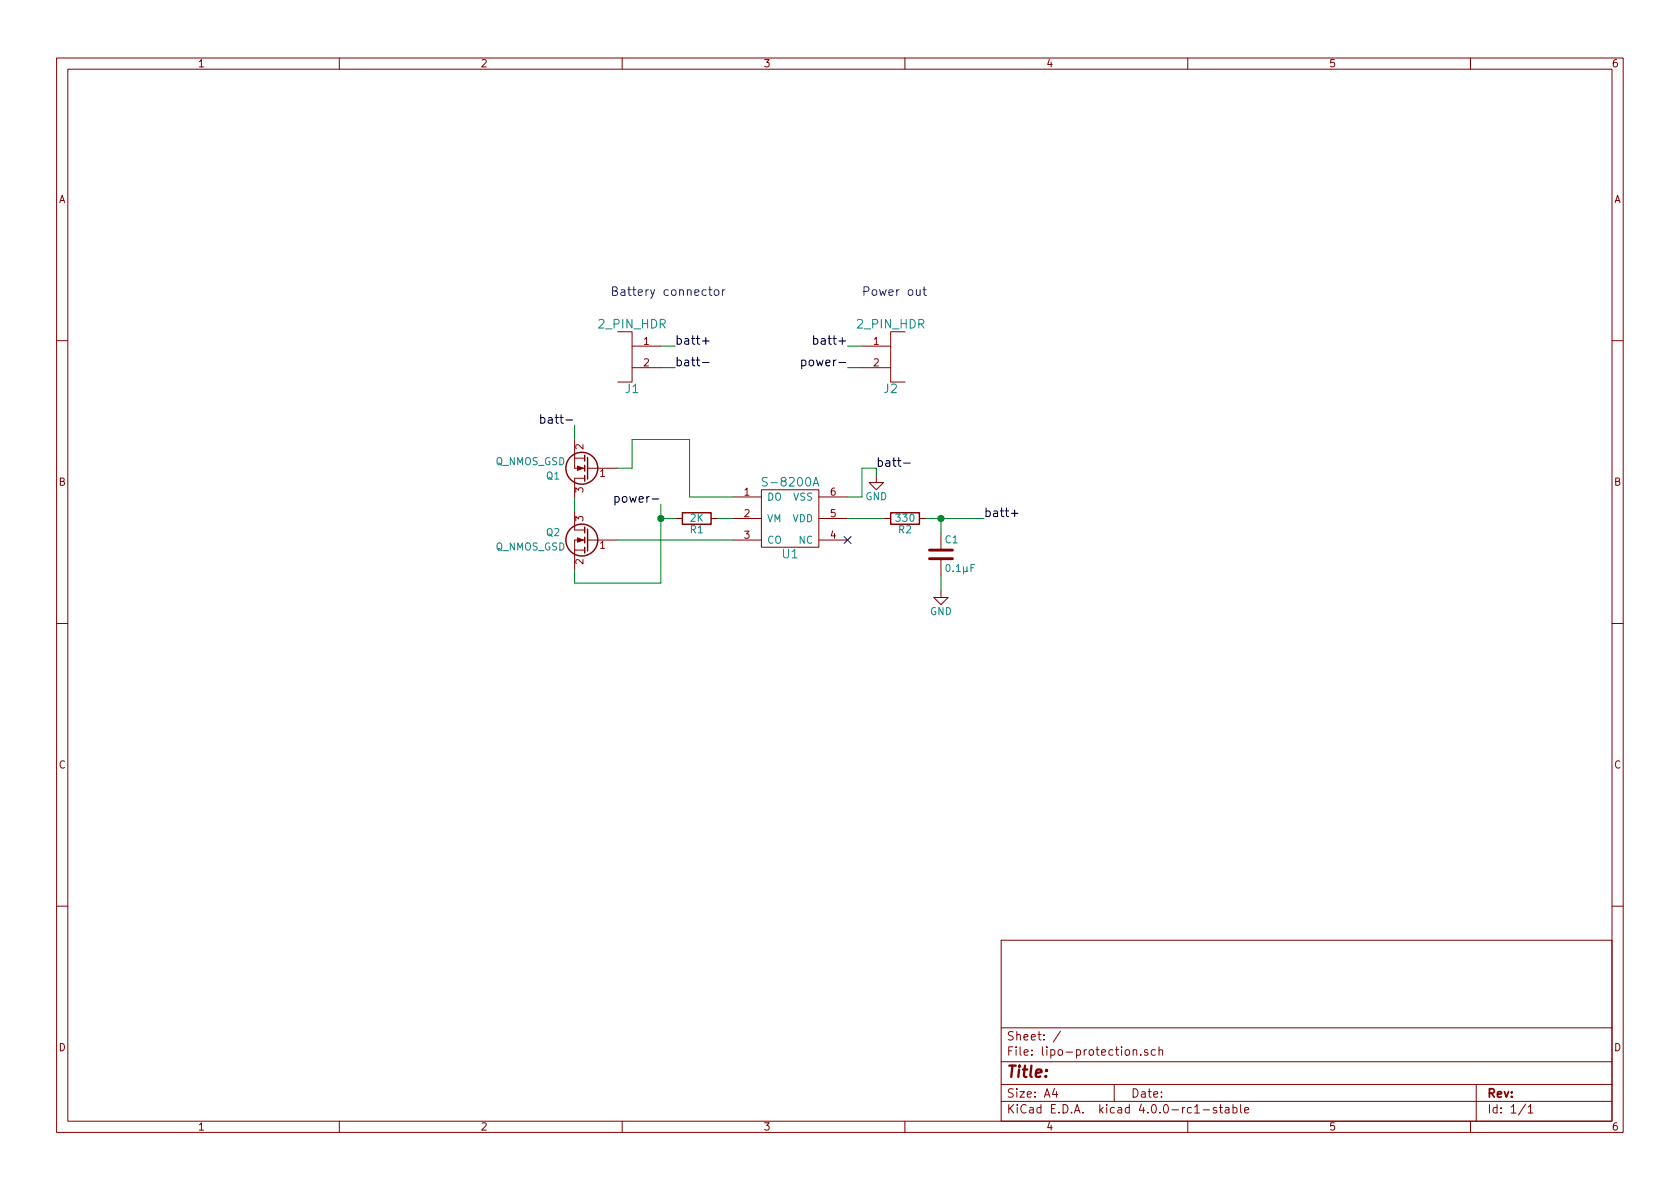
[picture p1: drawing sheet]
<svg xmlns="http://www.w3.org/2000/svg" width="297mm" height="210mm" viewBox="0 0 297 210" stroke-linecap="round" stroke-linejoin="round" font-family="sans-serif">
<g fill="none" stroke="#840000" stroke-width=".18">
<path d="M10 10.3h277v189.9h-277zM12 12.2h273v186.1h-273zM60 10.3v1.9M110 10.3v1.9M160 10.3v1.9M210 10.3v1.9M260 10.3v1.9M109.2 58.7h2.6v8.9h-2.6M160 58.7h-2.5v8.9h2.5M10 60.2h2M101.6 77.7v5.1h1.8M111.8 61.2h5"/>
<path d="M111.8 65h5M152.4 61.2h5.1M152.4 65h5.1M285 60.2h2M101.6 97.3h1.8M101.6 90.4v3.3h1.8M101.6 81h1.8M103.4 95.5h-1.8v5.1M103.4 84.6h-1.8v3.3M103.9 95.5h5.3M103.9 82.8h5.3M119.4 91.7h1.2"/>
<path d="M125.7 91.7h1.3M129.5 87.9h5.1M129.5 91.7h5.1M129.5 95.5h5.1M134.6 86.6h10.2v10.2h-10.2zM144.8 87.9h5.1M144.8 91.7h5.1M144.8 95.5h5.1M154.9 84.1v1.2h1.3l-1.3 1.3-1.2-1.3h1.2M156.2 91.7h1.3M162.6 91.7h1.2M166.4 94.2v2.8"/>
<path d="M166.4 99.1v2.7M10 110.3h2M166.4 104.4v1.3h1.2l-1.2 1.2-1.3-1.2h1.3M285 110.3h2M10 160.2h2M177 166.3h108v32h-108zM285 160.2h2M60 198.3v1.9M110 198.3v1.9M160 198.3v1.9M177 194.8h108M177 191.8h108"/>
<path d="M177 187.8h108M177 181.8h108M186.4 192.5l-.3 1h.9M186.8 193v1M187.5 182.3l-1.3 2M197 191.8v3M200.4 185.7l.2-.1 .3 .1 .1 .9M200.4 185.6v1M201.7 186.5v.1M202.9 185.7a.37 .37 0 0 0-.6 .1l.1 .2 .5 .2 .1 .1-.2 .3-.5-.1M204.3 185.7l-.5-.1-.2 .3v.6l.2 .1 .5-.1M204.9 185.7l.2-.1 .4 .1 .1 .9"/>
<path d="M204.9 185.1v1.5M210 198.3v1.9M211.2 196.8h.9M212.7 196.3h1.2M215.1 195.9a.37 .37 0 0 0-.6 .1l.1 .3 .5 .1 .1 .1-.3 .3-.4-.1M215.6 195.8h.6M215.8 195.3v1.3l.4 .2M216.7 195.9h.5l.1 .9M217.3 196.2l-.5 .1-.2 .2 .2 .3 .5-.1M218 195.9l.4-.1 .3 .3-.1 .6h-.6M218 195.3v1.5M219.4 195.3v1.3l.2 .2"/>
<path d="M220.1 196.3l.7-.1-.1-.3-.4-.1-.2 .2v.7h.6M260 198.3v1.9M261 191.8v6.5M269.7 195.2l-1.2 2M270.2 195.8l.4-.5v1.5M270.2 196.8h.8"/>
</g>
<path d="M135.7 84.5a.62 .62 0 0 0-.9 .1v.4l.8 .4v.4a.62 .62 0 0 1-.8 .1M143.8 85.9l.5-1.5 .5 1.5M143.9 85.5h.7" fill="none" stroke="#008484" stroke-width=".18"/>
<path d="M164.3 98.8h4.1M164.3 97.3h4.1" fill="none" stroke="#840000" stroke-width=".51"/>
<g fill="none" stroke="#840000" stroke-width=".25">
<path d="M103.4 80.5v1M103.4 82.3v1M103.4 84.1v1M103.4 93.2v1M103.4 95v1M103.4 96.8v1M103.9 93.6v3.8M103.9 80.9v3.8M120.6 90.7h5.1v2h-5.1zM157.5 90.7h5.1v2h-5.1z"/>
<circle cx="102.9" cy="95.5" r="2.82"/>
<circle cx="102.9" cy="82.8" r="2.82"/>
</g>
<g fill="none" stroke="#008400" stroke-width=".18">
<path d="M101.6 75.2v2.5M116.8 61.2h2.6M116.8 65h2.6M149.9 61.2h2.5M149.9 65h2.5M101.6 87.9v2.5M109.2 82.8h2.6v-5.1h10.1v10.2h7.6M109.2 95.5h20.3M116.8 91.7h2.6M116.8 89.1v14h-15.2v-2.5M127 91.7h2.5M149.9 91.7h6.3"/>
<path d="M154.9 84.1v-1.3h-2.5v5.1h-2.5M163.8 91.7h10.2M166.4 91.7v2.5M166.4 101.8v2.6"/>
</g>
<g fill="#008400" stroke="#008400" stroke-width=".25">
<circle cx="166.4" cy="91.7" r=".51"/>
<circle cx="116.8" cy="91.7" r=".51"/>
</g>
<path d="M149.3 94.9l1.2 1.2M150.5 94.9l-1.2 1.2" fill="none" stroke="#000084" stroke-width=".18"/>
<g fill="#840000" stroke="#840000" stroke-width=".18">
<path d="M102.1 95.1l1 .4-1 .4z"/>
<path d="M102.1 82.4l1 .4-1 .4z"/>
</g>
<path d="M143.9 59.9a.48 .48 0 0 1 .6 .1v.7a.48 .48 0 0 1-.6 .1M143.9 59.4v1.5M95.6 73.9a.48 .48 0 0 1 .7 .1v.7a.48 .48 0 0 1-.7 .1M95.6 73.3v1.5M124.2 60.3h1.2M124.2 64.1h1.2M141.8 63.7a.48 .48 0 0 1 .6 .1v.7a.48 .48 0 0 1-.6 .1M141.8 63.7v1.5M108.7 87.9a.48 .48 0 0 1 .7 .1v.7a.48 .48 0 0 1-.7 0M108.7 87.8v1.5M159.8 81.9h1.1M178.8 90.8h1.2" fill="none" stroke="#000" stroke-width=".18"/>
<path d="M125.3 51.2h.6M125.5 50.7v1.3l.4 .2M126.4 51.4l.2-.2 .4 .2 .1 .6-.2 .2h-.3l-.2-.1zM127.7 51.2v1M128.2 51.2l-.3 .1-.2 .2M162 51.2v.8a.38 .38 0 0 0 .7 .1M162.7 51.2v1M163.2 51.2h.6M163.4 50.7v1.3l.4 .2" fill="none" stroke="#0000c2" stroke-width=".18"/>
<text font-size="2.8" fill="#840000" x="178" y="190.5">Title:</text>
<g font-size="2.1" fill="#0000c2">
<text x="107.9" y="52.3">Battery connector</text>
<text x="152.4" y="52.3">Power out</text>
</g>
<g font-size="2.1" fill="#008484">
<text x="105.9" y="58.1">2_PIN_HDR</text>
<text x="151.6" y="58.1">2_PIN_HDR</text>
<text x="110.6" y="69.5">J1</text>
<text x="156.3" y="69.5">J2</text>
<text x="135.5" y="86">S-8200A</text>
<text x="138.4" y="98.7">U1</text>
</g>
<g font-size="2.1">
<text x="119.4" y="61">batt+</text>
<text x="119.4" y="64.8">batt-</text>
<text x="142.9" y="64.8">power-</text>
<text x="144.7" y="61">batt+</text>
<text x="97" y="74.9">batt-</text>
<text x="154.9" y="82.5">batt-</text>
<text x="109.9" y="88.9">power-</text>
<text x="174" y="91.4">batt+</text>
</g>
<g font-size="2.1" fill="#840000">
<text x="178" y="184">Sheet: /</text>
<text x="178" y="186.7">File: lipo-protection.sch</text>
<text x="178" y="196.9">KiCad E.D.A. kicad 4.0.0-rc1-stable</text>
<text x="178" y="194.1">Size: A4</text>
<text x="200" y="194.1">Date:</text>
<text x="263" y="194.1">Rev:</text>
<text x="263" y="196.9">Id: 1/1</text>
</g>
<g font-size="1.8" fill="#840000">
<text x="35" y="11.9">1</text>
<text x="85" y="11.9">2</text>
<text x="135" y="11.9">3</text>
<text x="185" y="11.9">4</text>
<text x="235" y="11.9">5</text>
<text x="285" y="11.9">6</text>
<text x="10.4" y="35.9">A</text>
<text x="285.4" y="35.9">A</text>
<text x="113.8" y="61">1</text>
<text x="113.8" y="64.8">2</text>
<text x="154.5" y="61">1</text>
<text x="154.5" y="64.8">2</text>
<text x="103.1" y="79.5" transform="rotate(-90 103.1 79.5)">2</text>
<text x="10.4" y="85.9">B</text>
<text x="103.1" y="87.1" transform="rotate(-90 103.1 87.1)">3</text>
<text x="106.1" y="84.3">1</text>
<text x="131.6" y="87.6">1</text>
<text x="146.8" y="87.6">6</text>
<text x="285.4" y="85.9">B</text>
<text x="103.1" y="92.2" transform="rotate(-90 103.1 92.2)">3</text>
<text x="131.6" y="91.4">2</text>
<text x="131.6" y="95.2">3</text>
<text x="146.8" y="95.2">4</text>
<text x="146.8" y="91.4">5</text>
<text x="103.1" y="99.8" transform="rotate(-90 103.1 99.8)">2</text>
<text x="106.1" y="97">1</text>
<text x="10.4" y="135.9">C</text>
<text x="285.4" y="135.9">C</text>
<text x="10.4" y="185.9">D</text>
<text x="285.4" y="185.9">D</text>
<text x="35" y="199.9">1</text>
<text x="85" y="199.9">2</text>
<text x="135" y="199.9">3</text>
<text x="185" y="199.9">4</text>
<text x="235" y="199.9">5</text>
<text x="285" y="199.9">6</text>
</g>
<g font-size="1.8" fill="#008484">
<text x="87.6" y="82.2">Q_NMOS_GSD</text>
<text x="96.6" y="84.8">Q1</text>
<text x="135.6" y="88.5">DO</text>
<text x="140.2" y="88.5">VSS</text>
<text x="153" y="88.4">GND</text>
<text x="96.6" y="94.8">Q2</text>
<text x="122.1" y="94.3">R1</text>
<text x="122.1" y="92.2">2K</text>
<text x="135.6" y="92.3">VM</text>
<text x="140" y="92.3">VDD</text>
<text x="158.5" y="92.2">330</text>
<text x="158.9" y="94.3">R2</text>
<text x="87.6" y="97.3">Q_NMOS_GSD</text>
<text x="135.6" y="96.1">CO</text>
<text x="141.2" y="96.1">NC</text>
<text x="167.1" y="96.1">C1</text>
<text x="167.4" y="101.1">0.1µF</text>
<text x="164.4" y="108.8">GND</text>
</g>
</svg>
